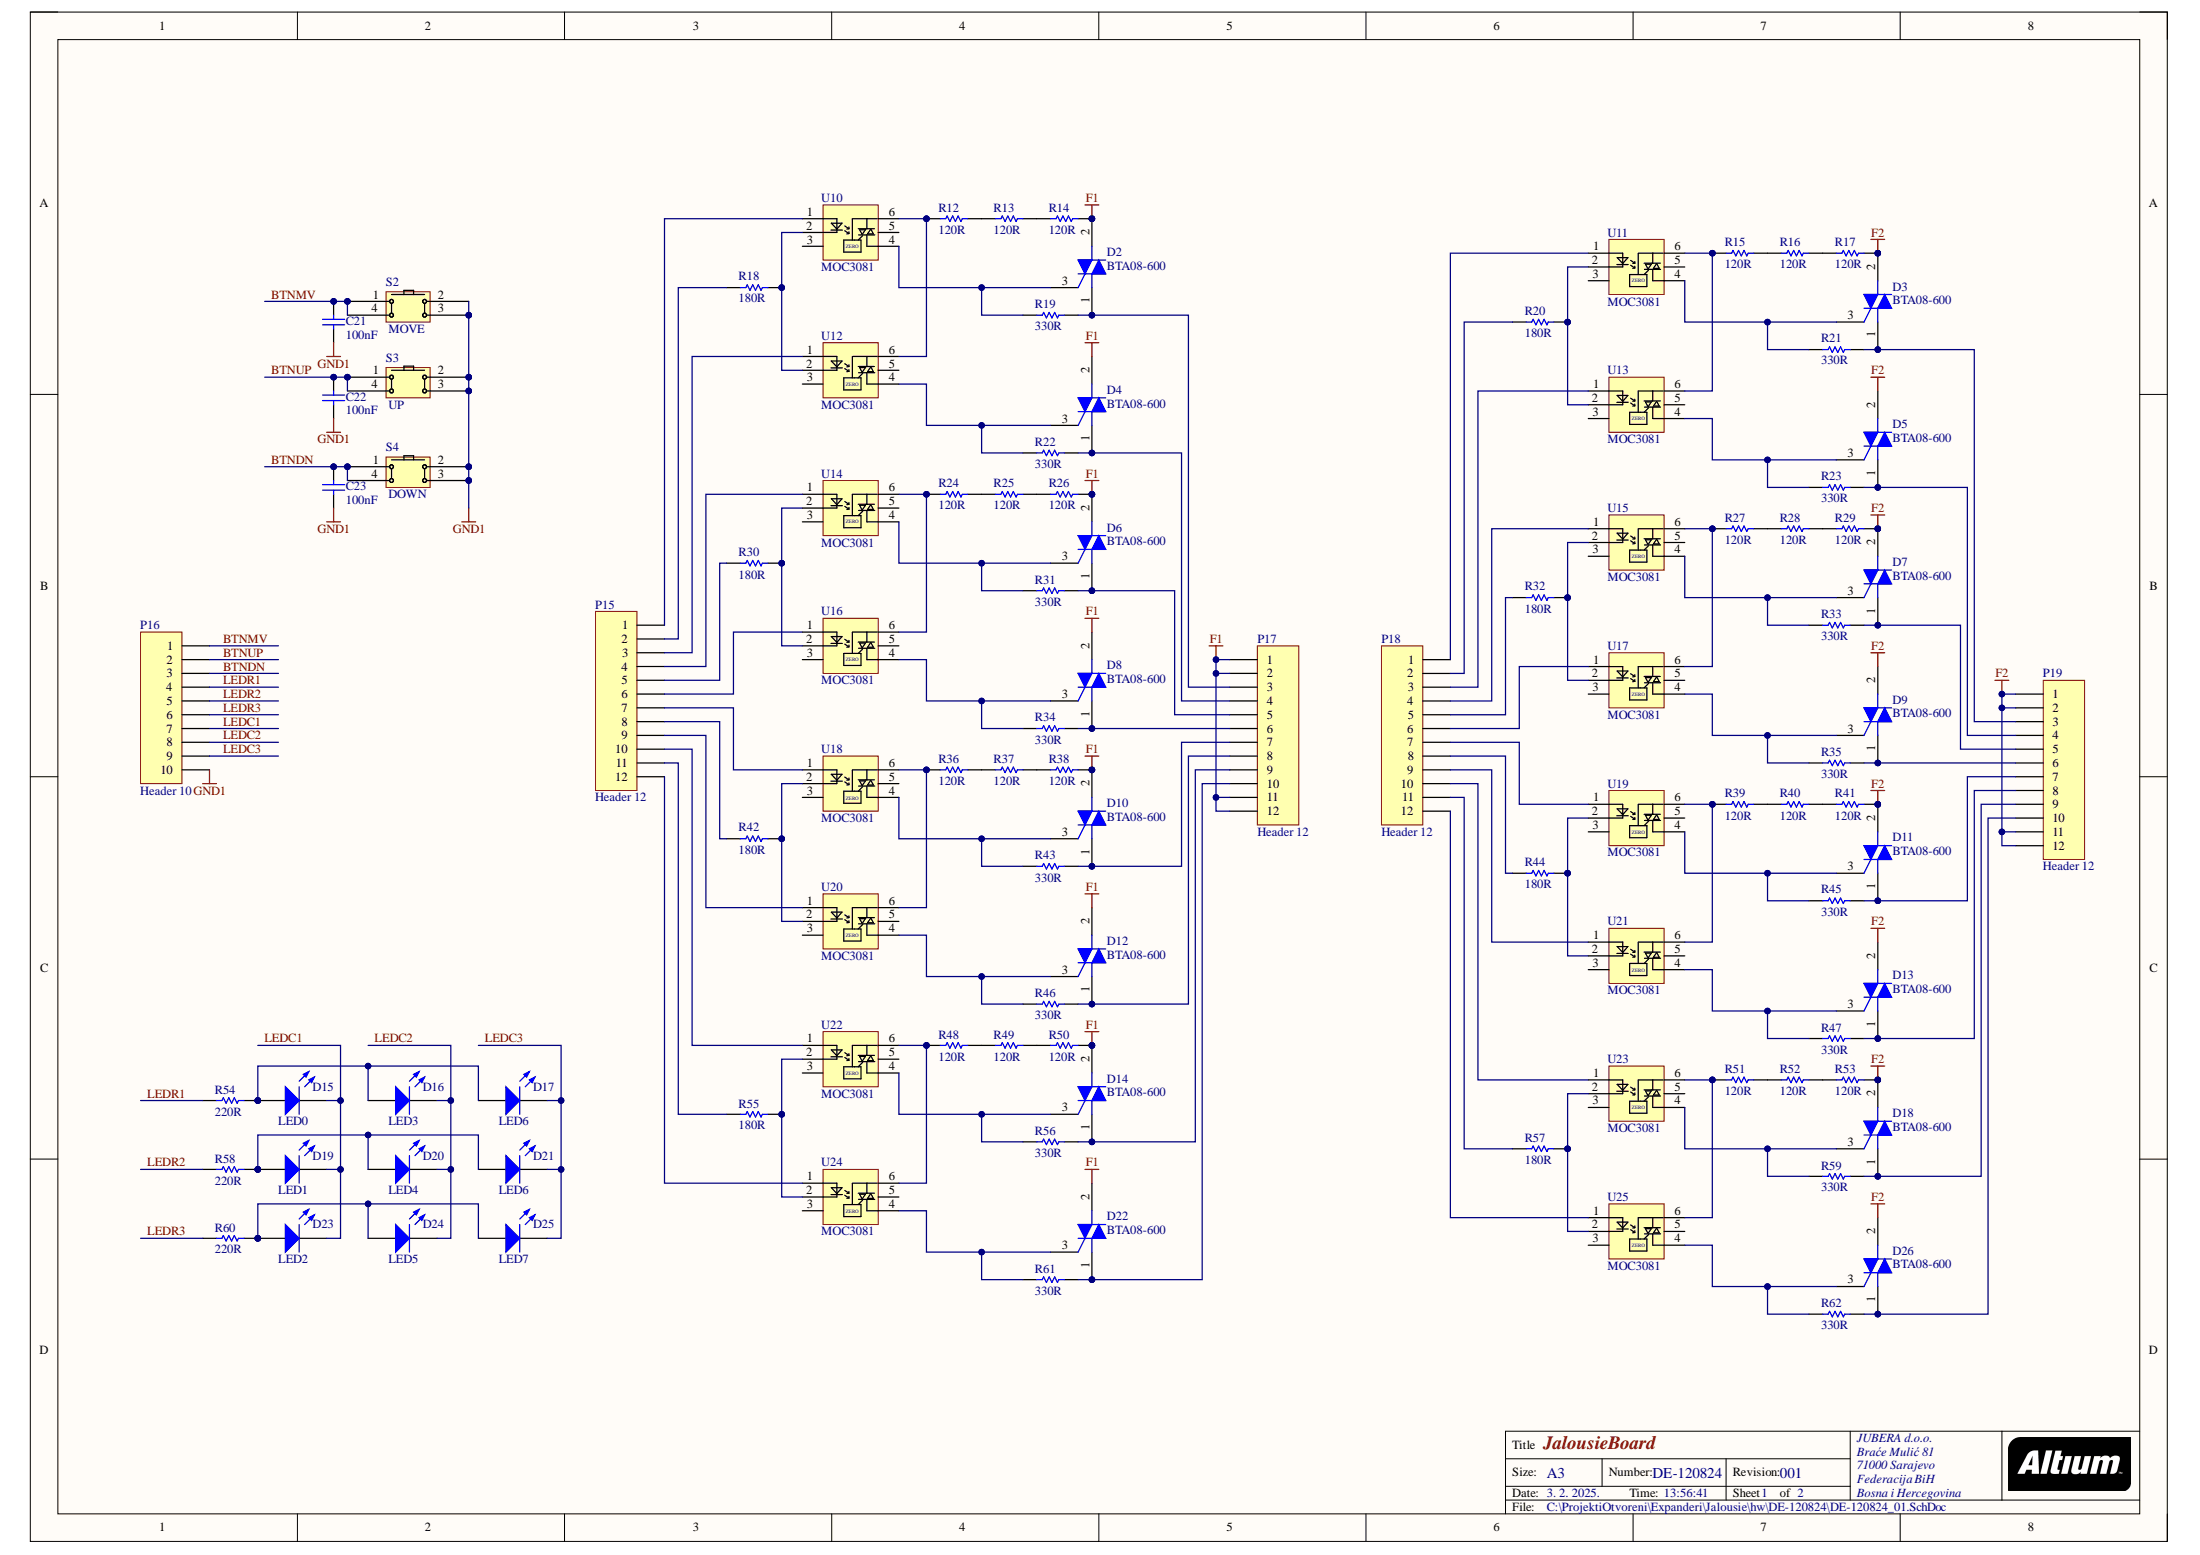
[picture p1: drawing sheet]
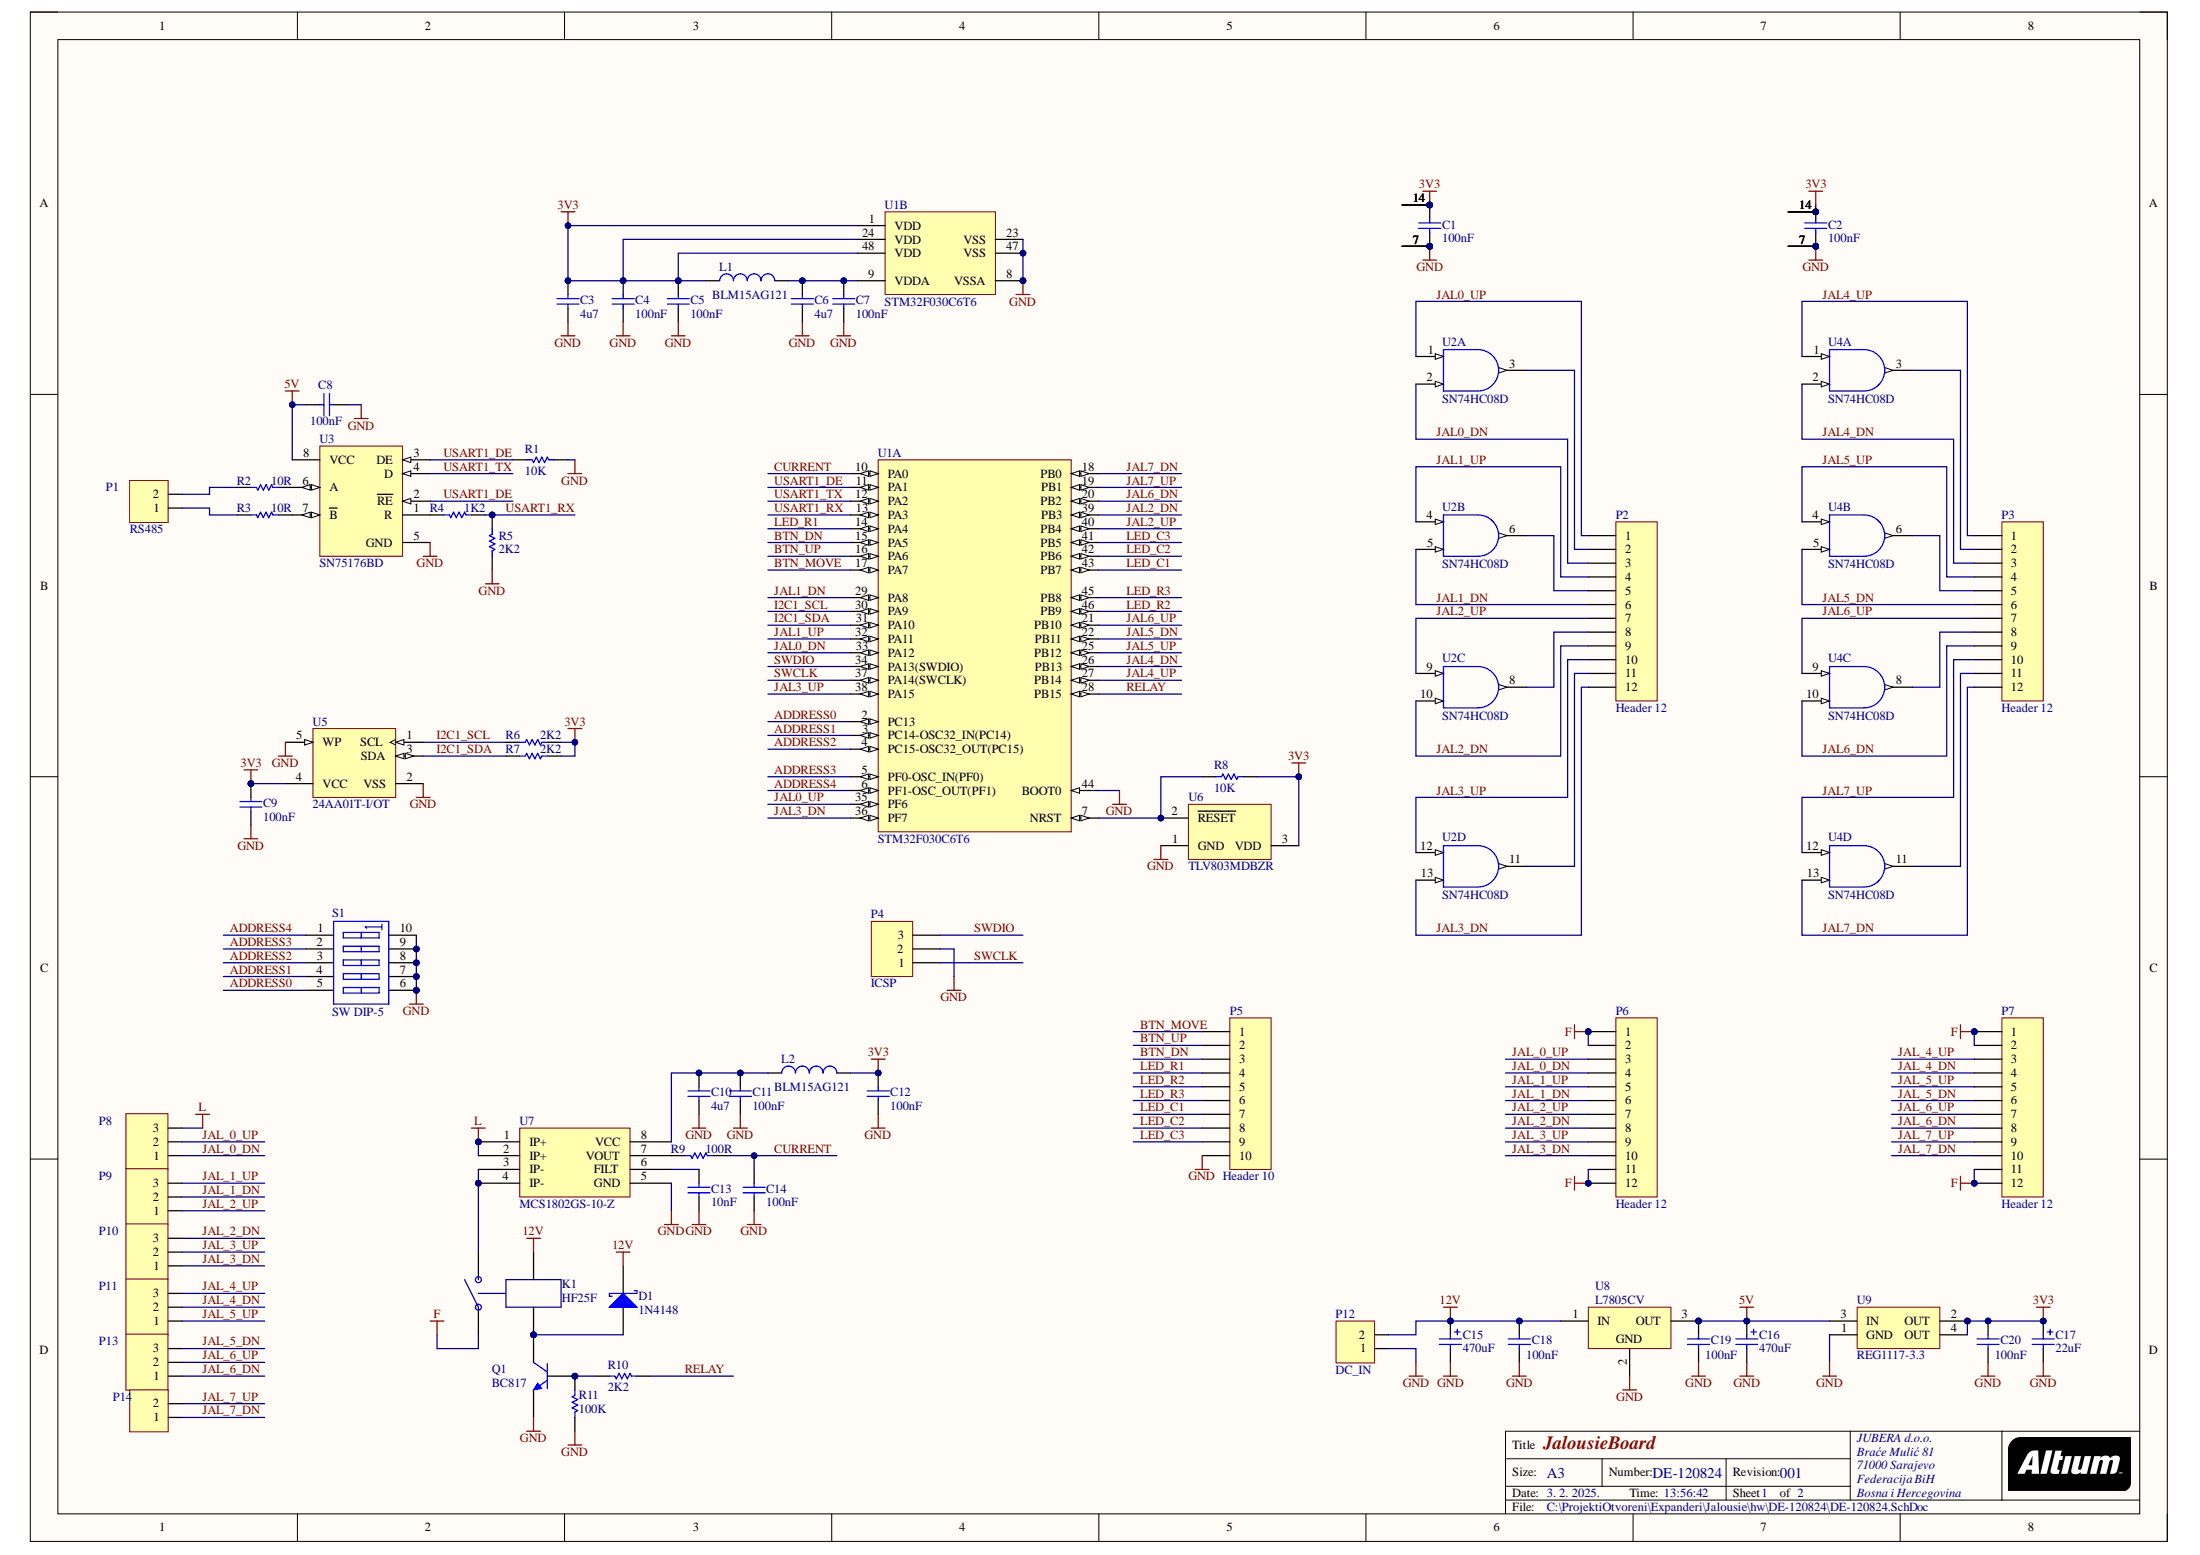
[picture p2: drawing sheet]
# Altium project DE-120824.PrjPcb
2 sheets, 163 parts. Net scope: global (net labels, ports and power ports of the same name join across sheets).
Board files: DE-120824.PcbDoc, DE-120824_1.PcbDoc
Sheets:
  DE-120824.SchDoc
  DE-120824_01.SchDoc

## Sheet DE-120824.SchDoc: JalousieBoard
size A3; Author: eldar6776@hotmail.com; DrawnBy: Eldar Dedic; Organization: JUBERA d.o.o.; Address1: Braće Mulić 81; Address2: 71000 Sarajevo; Address3: Federacija BiH; Address4: Bosna i Hercegovina; DocumentNumber: DE-120824; Revision: 001; SheetNumber: 1; SheetTotal: 2

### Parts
C1  value 100nF  [0603]  (hidden comment: C0603)
C2  value 100nF  [0603]  (hidden comment: C0603)
C3  value 4u7  [0805]  (hidden comment: C0805)
C4  value 100nF  [0603]  (hidden comment: C0603)
C5  value 100nF  [0603]  (hidden comment: C0603)
C6  value 4u7  [0805]  (hidden comment: C0805)
C7  value 100nF  [0603]  (hidden comment: C0603)
C8  100nF  [0603]
C9  value 100nF  [0603]  (hidden comment: C0603)
C10  value 4u7  [0805]  (hidden comment: C0805)
C11  value 100nF  [0603]  (hidden comment: C0603)
C12  value 100nF  [0603]  (hidden comment: C0603)
C13  value 10nF  [0603]  (hidden comment: C0603)
C14  value 100nF  [0603]  (hidden comment: C0603)
C15  470uF  [CAPPR5-10X12.5]
C16  470uF  [CAPPR5-10X12.5]
C17  22uF  [CAPPR2-5X11]
C18  100nF  [0603]
C19  100nF  [0603]
C20  100nF  [0603]
D1  1N4148  [SOD323]
K1  HF25F  [HF25F]
L1  BLM15AG121  [0402-A]
L2  BLM15AG121  [0402-A]
P1  RS485  [TERMINAL BLOK 2]
P2  Header 12  [HDR1X12]
P3  Header 12  [HDR1X12]
P4  ICSP  [HDR1X3]
P5  Header 10  [HDR1X10]
P6  Header 12  [HDR1X12]
P7  Header 12  [HDR1X12]
P8  (no value)  [TERMINAL BLOK 3]
P9  (no value)  [TERMINAL BLOK 3]
P10  (no value)  [TERMINAL BLOK 3]
P11  (no value)  [TERMINAL BLOK 3]
P12  DC_IN  [TERMINAL BLOK 2]
P13  (no value)  [TERMINAL BLOK 3]
P14  (no value)  [TERMINAL BLOK 2]
Q1  BC817  [SOT23_N]
R1  10K  [ERA-0603]
R2  10R  [ERA-0603]
R3  10R  [ERA-0603]
R4  1K2  [ERA-0603]
R5  2K2  [ERA-0603]
R6  2K2  [ERA-0603]
R7  2K2  [ERA-0603]
R8  10K  [ERA-0603]
R9  100R  [ERA-0603]
R10  2K2  [ERA-0603]
R11  100K  [ERA-0603]
S1  SW DIP-5  [N10A]
U1  STM32F030C6T6  [STM-LQFP48_N]  (parts A,B of 2)
U2  SN74HC08D  [D014_N]  (parts A,B,C,D of 4)
U3  SN75176BD  [D008_N]
U4  SN74HC08D  [D014_N]  (parts A,B,C,D of 4)
U5  24AA01T-I/OT  [SOT-23-OT5_N]
U6  TLV803MDBZR  [DBZ3_N]
U7  MCS1802GS-10-Z  [SOIC-SN8_N]
U8  L7805CV  [TO220]
U9  REG1117-3.3  [ZZ311]

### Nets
3V3: C1.1 C2.1 C3.2 C4.2 C5.2 C9.2 C12.2 C17.1 C20.2 L1.1 L2.2 R6.2 R7.2 R8.2 U1.1(VDD) U1.24(VDD) U1.48(VDD) U2.14(3V3) U5.4(VCC) U6.3(VDD) U9.2(OUT) U9.4(OUT)
5V: C8.1 C16.1 C19.2 U3.8(VCC) U8.3(OUT) U9.3(IN)
12V: C15.1 C18.2 D1.1(K) K1.2 P12.2 U8.1(IN)
F: K1.3 P6.1 P6.2 P6.11 P6.12 P7.1 P7.2 P7.11 P7.12
GND: C1.2 C2.2 C3.1 C4.1 C5.1 C6.1 C7.1 C8.2 C9.1 C10.1 C11.1 C12.1 C13.1 C14.1 C15.2 C16.2 C17.2 C18.1 C19.1 C20.1 P4.2 P5.10 P12.1 Q1.2(E) R1.1 R5.2 R11.1 S1.6(B5) S1.7(B4) S1.8(B3) S1.9(B2) S1.10(B1) U1.8(VSSA) U1.23(VSS) U1.44(BOOT0) U1.47(VSS) U2.7(GND) U3.5(GND) U4.7(GND) U5.2(VSS) U5.5(WP) U6.1(GND) U7.5(GND) U8.2(GND) U9.1(GND)
L: P8.3 U7.1(IP+) U7.2(IP+)
ADDRESS0: S1.5(A5) U1.2(PC13)
ADDRESS1: S1.4(A4) U1.3(PC14-OSC32_IN(PC14))
ADDRESS2: S1.3(A3) U1.4(PC15-OSC32_OUT(PC15))
ADDRESS3: S1.2(A2) U1.5(PF0-OSC_IN(PF0))
ADDRESS4: S1.1(A1) U1.6(PF1-OSC_OUT(PF1))
BTN_DN: P5.3 U1.15(PA5)
BTN_MOVE: P5.1 U1.17(PA7)
BTN_UP: P5.2 U1.16(PA6)
CURRENT: C14.2 R9.1 U1.10(PA0)
I2C1_SCL: R6.1 U1.30(PA9) U5.1(SCL)
I2C1_SDA: R7.1 U1.31(PA10) U5.3(SDA)
JAL0_DN: P2.3 U1.33(PA12) U2.2(B)
JAL0_UP: P2.1 U1.35(PF6) U2.1(A)
JAL1_DN: P2.6 U1.29(PA8) U2.5(B)
JAL1_UP: P2.4 U1.32(PA11) U2.4(A)
JAL2_DN: P2.9 U1.39(PB3) U2.10(B)
JAL2_UP: P2.7 U1.40(PB4) U2.9(A)
JAL3_DN: P2.12 U1.36(PF7) U2.13(B)
JAL3_UP: P2.10 U1.38(PA15) U2.12(A)
JAL4_DN: P3.3 U1.26(PB13) U4.2(B)
JAL4_UP: P3.1 U1.27(PB14) U4.1(A)
JAL5_DN: P3.6 U1.22(PB11) U4.5(B)
JAL5_UP: P3.4 U1.25(PB12) U4.4(A)
JAL6_DN: P3.9 U1.20(PB2) U4.10(B)
JAL6_UP: P3.7 U1.21(PB10) U4.9(A)
JAL7_DN: P3.12 U1.18(PB0) U4.13(B)
JAL7_UP: P3.10 U1.19(PB1) U4.12(A)
JAL_0_DN: P6.4 P8.1
JAL_0_UP: P6.3 P8.2
JAL_1_DN: P6.6 P9.2
JAL_1_UP: P6.5 P9.3
JAL_2_DN: P6.8 P10.3
JAL_2_UP: P6.7 P9.1
JAL_3_DN: P6.10 P10.1
JAL_3_UP: P6.9 P10.2
JAL_4_DN: P7.4 P11.2
JAL_4_UP: P7.3 P11.3
JAL_5_DN: P7.6 P13.3
JAL_5_UP: P7.5 P11.1
JAL_6_DN: P7.8 P13.1
JAL_6_UP: P7.7 P13.2
JAL_7_DN: P7.10 P14.1
JAL_7_UP: P7.9 P14.2
LED_C1: P5.7 U1.43(PB7)
LED_C2: P5.8 U1.42(PB6)
LED_C3: P5.9 U1.41(PB5)
LED_R1: P5.4 U1.14(PA4)
LED_R2: P5.5 U1.46(PB9)
LED_R3: P5.6 U1.45(PB8)
RELAY: R10.2 U1.28(PB15)
SWCLK: P4.1 U1.37(PA14(SWCLK))
SWDIO: P4.3 U1.34(PA13(SWDIO))
USART1_DE: R1.2 U1.11(PA1) U3.2(~{RE}) U3.3(DE)
USART1_RX: R4.1 R5.1 U1.13(PA3)
USART1_TX: U1.12(PA2) U3.4(D)
NetC6_2: C6.2 C7.2 L1.2 U1.9(VDDA)
NetC10_2: C10.2 C11.2 L2.1 U7.8(VCC)
NetC13_2: C13.2 U7.6(FILT)
NetD1_2: D1.2(A) K1.1 Q1.3(C)
NetK1_4: K1.4 U7.3(IP-) U7.4(IP-)
NetP1_1: P1.1 R3.1
NetP1_2: P1.2 R2.1
NetP2_2: P2.2 U2.3(Y)
NetP2_5: P2.5 U2.6(Y)
NetP2_8: P2.8 U2.8(Y)
NetP2_11: P2.11 U2.11(Y)
NetP3_2: P3.2 U4.3(Y)
NetP3_5: P3.5 U4.6(Y)
NetP3_8: P3.8 U4.8(Y)
NetP3_11: P3.11 U4.11(Y)
NetQ1_1: Q1.1(B) R10.1 R11.2
NetR2_2: R2.2 U3.6(A)
NetR3_2: R3.2 U3.7(~{B})
NetR4_2: R4.2 U3.1(R)
NetR8_1: R8.1 U1.7(NRST) U6.2(~{RESET})
NetR9_2: R9.2 U7.7(VOUT)

Not connected (* = marked no-connect by the designer): U4 14(3V3)

## Sheet DE-120824_01.SchDoc: JalousieBoard
size A3; Author: eldar6776@hotmail.com; DrawnBy: Eldar Dedic; Organization: JUBERA d.o.o.; Address1: Braće Mulić 81; Address2: 71000 Sarajevo; Address3: Federacija BiH; Address4: Bosna i Hercegovina; DocumentNumber: DE-120824; Revision: 001; SheetNumber: 1; SheetTotal: 2

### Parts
C21  value 100nF  [0603]  (hidden comment: C0603)
C22  value 100nF  [0603]  (hidden comment: C0603)
C23  value 100nF  [0603]  (hidden comment: C0603)
D2  BTA08-600  [ONSC-TO-220-3-221A-07]
D3  BTA08-600  [ONSC-TO-220-3-221A-07]
D4  BTA08-600  [ONSC-TO-220-3-221A-07]
D5  BTA08-600  [ONSC-TO-220-3-221A-07]
D6  BTA08-600  [ONSC-TO-220-3-221A-07]
D7  BTA08-600  [ONSC-TO-220-3-221A-07]
D8  BTA08-600  [ONSC-TO-220-3-221A-07]
D9  BTA08-600  [ONSC-TO-220-3-221A-07]
D10  BTA08-600  [ONSC-TO-220-3-221A-07]
D11  BTA08-600  [ONSC-TO-220-3-221A-07]
D12  BTA08-600  [ONSC-TO-220-3-221A-07]
D13  BTA08-600  [ONSC-TO-220-3-221A-07]
D14  BTA08-600  [ONSC-TO-220-3-221A-07]
D15  LED0  [1.6X0.8X0.8]
D16  LED3  [1.6X0.8X0.8]
D17  LED6  [1.6X0.8X0.8]
D18  BTA08-600  [ONSC-TO-220-3-221A-07]
D19  LED1  [1.6X0.8X0.8]
D20  LED4  [1.6X0.8X0.8]
D21  LED6  [1.6X0.8X0.8]
D22  BTA08-600  [ONSC-TO-220-3-221A-07]
D23  LED2  [1.6X0.8X0.8]
D24  LED5  [1.6X0.8X0.8]
D25  LED7  [1.6X0.8X0.8]
D26  BTA08-600  [ONSC-TO-220-3-221A-07]
P15  Header 12  [HDR1X12]
P16  Header 10  [HDR1X10]
P17  Header 12  [HDR1X12]
P18  Header 12  [HDR1X12]
P19  Header 12  [HDR1X12]
R12  120R  [ERA-0805]
R13  120R  [ERA-0805]
R14  120R  [ERA-0805]
R15  120R  [ERA-0805]
R16  120R  [ERA-0805]
R17  120R  [ERA-0805]
R18  180R  [ERA-0603]
R19  330R  [ERA-0805]
R20  180R  [ERA-0603]
R21  330R  [ERA-0805]
R22  330R  [ERA-0805]
R23  330R  [ERA-0805]
R24  120R  [ERA-0805]
R25  120R  [ERA-0805]
R26  120R  [ERA-0805]
R27  120R  [ERA-0805]
R28  120R  [ERA-0805]
R29  120R  [ERA-0805]
R30  180R  [ERA-0603]
R31  330R  [ERA-0805]
R32  180R  [ERA-0603]
R33  330R  [ERA-0805]
R34  330R  [ERA-0805]
R35  330R  [ERA-0805]
R36  120R  [ERA-0805]
R37  120R  [ERA-0805]
R38  120R  [ERA-0805]
R39  120R  [ERA-0805]
R40  120R  [ERA-0805]
R41  120R  [ERA-0805]
R42  180R  [ERA-0603]
R43  330R  [ERA-0805]
R44  180R  [ERA-0603]
R45  330R  [ERA-0805]
R46  330R  [ERA-0805]
R47  330R  [ERA-0805]
R48  120R  [ERA-0805]
R49  120R  [ERA-0805]
R50  120R  [ERA-0805]
R51  120R  [ERA-0805]
R52  120R  [ERA-0805]
R53  120R  [ERA-0805]
R54  220R  [ERA-0805]
R55  180R  [ERA-0603]
R56  330R  [ERA-0805]
R57  180R  [ERA-0603]
R58  220R  [ERA-0805]
R59  330R  [ERA-0805]
R60  220R  [ERA-0805]
R61  330R  [ERA-0805]
R62  330R  [ERA-0805]
S2  MOVE  [TACTILE_SWITCH]
S3  UP  [TACTILE_SWITCH]
S4  DOWN  [TACTILE_SWITCH]
U10  MOC3081  [DIP6]
U11  MOC3081  [DIP6]
U12  MOC3081  [DIP6]
U13  MOC3081  [DIP6]
U14  MOC3081  [DIP6]
U15  MOC3081  [DIP6]
U16  MOC3081  [DIP6]
U17  MOC3081  [DIP6]
U18  MOC3081  [DIP6]
U19  MOC3081  [DIP6]
U20  MOC3081  [DIP6]
U21  MOC3081  [DIP6]
U22  MOC3081  [DIP6]
U23  MOC3081  [DIP6]
U24  MOC3081  [DIP6]
U25  MOC3081  [DIP6]

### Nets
F1: D2.2(MT2) D4.2(MT2) D6.2(MT2) D8.2(MT2) D10.2(MT2) D12.2(MT2) D14.2(MT2) D22.2(MT2) P17.1 P17.2 P17.11 P17.12 R14.2 R26.2 R38.2 R50.2
F2: D3.2(MT2) D5.2(MT2) D7.2(MT2) D9.2(MT2) D11.2(MT2) D13.2(MT2) D18.2(MT2) D26.2(MT2) P19.1 P19.2 P19.11 P19.12 R17.2 R29.2 R41.2 R53.2
GND1: C21.2 C22.2 C23.2 P16.10 S2.2 S2.3 S3.2 S3.3 S4.2 S4.3
BTNDN: C23.1 P16.3 S4.1 S4.4
BTNMV: C21.1 P16.1 S2.1 S2.4
BTNUP: C22.1 P16.2 S3.1 S3.4
LEDC1: D15.2(K) D19.2(K) D23.2(K) P16.7
LEDC2: D16.2(K) D20.2(K) D24.2(K) P16.8
LEDC3: D17.2(K) D21.2(K) D25.2(K) P16.9
LEDR1: P16.4 R54.1
LEDR2: P16.5 R58.1
LEDR3: P16.6 R60.1
NetD2_1: D2.1(MT1) P17.3 R19.2
NetD2_3: D2.3(G) R19.1 U10.4
NetD3_1: D3.1(MT1) P19.3 R21.2
NetD3_3: D3.3(G) R21.1 U11.4
NetD4_1: D4.1(MT1) P17.4 R22.2
NetD4_3: D4.3(G) R22.1 U12.4
NetD5_1: D5.1(MT1) P19.4 R23.2
NetD5_3: D5.3(G) R23.1 U13.4
NetD6_1: D6.1(MT1) P17.5 R31.2
NetD6_3: D6.3(G) R31.1 U14.4
NetD7_1: D7.1(MT1) P19.5 R33.2
NetD7_3: D7.3(G) R33.1 U15.4
NetD8_1: D8.1(MT1) P17.6 R34.2
NetD8_3: D8.3(G) R34.1 U16.4
NetD9_1: D9.1(MT1) P19.6 R35.2
NetD9_3: D9.3(G) R35.1 U17.4
NetD10_1: D10.1(MT1) P17.7 R43.2
NetD10_3: D10.3(G) R43.1 U18.4
NetD11_1: D11.1(MT1) P19.7 R45.2
NetD11_3: D11.3(G) R45.1 U19.4
NetD12_1: D12.1(MT1) P17.8 R46.2
NetD12_3: D12.3(G) R46.1 U20.4
NetD13_1: D13.1(MT1) P19.8 R47.2
NetD13_3: D13.3(G) R47.1 U21.4
NetD14_1: D14.1(MT1) P17.9 R56.2
NetD14_3: D14.3(G) R56.1 U22.4
NetD15_1: D15.1(A) D16.1(A) D17.1(A) R54.2
NetD18_1: D18.1(MT1) P19.9 R59.2
NetD18_3: D18.3(G) R59.1 U23.4
NetD19_1: D19.1(A) D20.1(A) D21.1(A) R58.2
NetD22_1: D22.1(MT1) P17.10 R61.2
NetD22_3: D22.3(G) R61.1 U24.4
NetD23_1: D23.1(A) D24.1(A) D25.1(A) R60.2
NetD26_1: D26.1(MT1) P19.10 R62.2
NetD26_3: D26.3(G) R62.1 U25.4
NetP15_1: P15.1 U10.1
NetP15_2: P15.2 R18.1
NetP15_3: P15.3 U12.1
NetP15_4: P15.4 U14.1
NetP15_5: P15.5 R30.1
NetP15_6: P15.6 U16.1
NetP15_7: P15.7 U18.1
NetP15_8: P15.8 R42.1
NetP15_9: P15.9 U20.1
NetP15_10: P15.10 U22.1
NetP15_11: P15.11 R55.1
NetP15_12: P15.12 U24.1
NetP18_1: P18.1 U11.1
NetP18_2: P18.2 R20.1
NetP18_3: P18.3 U13.1
NetP18_4: P18.4 U15.1
NetP18_5: P18.5 R32.1
NetP18_6: P18.6 U17.1
NetP18_7: P18.7 U19.1
NetP18_8: P18.8 R44.1
NetP18_9: P18.9 U21.1
NetP18_10: P18.10 U23.1
NetP18_11: P18.11 R57.1
NetP18_12: P18.12 U25.1
NetR12_1: R12.1 U10.6 U12.6
NetR12_2: R12.2 R13.1
NetR13_2: R13.2 R14.1
NetR15_1: R15.1 U11.6 U13.6
NetR15_2: R15.2 R16.1
NetR16_2: R16.2 R17.1
NetR18_2: R18.2 U10.2 U12.2
NetR20_2: R20.2 U11.2 U13.2
NetR24_1: R24.1 U14.6 U16.6
NetR24_2: R24.2 R25.1
NetR25_2: R25.2 R26.1
NetR27_1: R27.1 U15.6 U17.6
NetR27_2: R27.2 R28.1
NetR28_2: R28.2 R29.1
NetR30_2: R30.2 U14.2 U16.2
NetR32_2: R32.2 U15.2 U17.2
NetR36_1: R36.1 U18.6 U20.6
NetR36_2: R36.2 R37.1
NetR37_2: R37.2 R38.1
NetR39_1: R39.1 U19.6 U21.6
NetR39_2: R39.2 R40.1
NetR40_2: R40.2 R41.1
NetR42_2: R42.2 U18.2 U20.2
NetR44_2: R44.2 U19.2 U21.2
NetR48_1: R48.1 U22.6 U24.6
NetR48_2: R48.2 R49.1
NetR49_2: R49.2 R50.1
NetR51_1: R51.1 U23.6 U25.6
NetR51_2: R51.2 R52.1
NetR52_2: R52.2 R53.1
NetR55_2: R55.2 U22.2 U24.2
NetR57_2: R57.2 U23.2 U25.2

Not connected (* = marked no-connect by the designer): U10 3 5; U11 3 5; U12 3 5; U13 3 5; U14 3 5; U15 3 5; U16 3 5; U17 3 5; U18 3 5; U19 3 5; U20 3 5; U21 3 5; U22 3 5; U23 3 5; U24 3 5; U25 3 5
